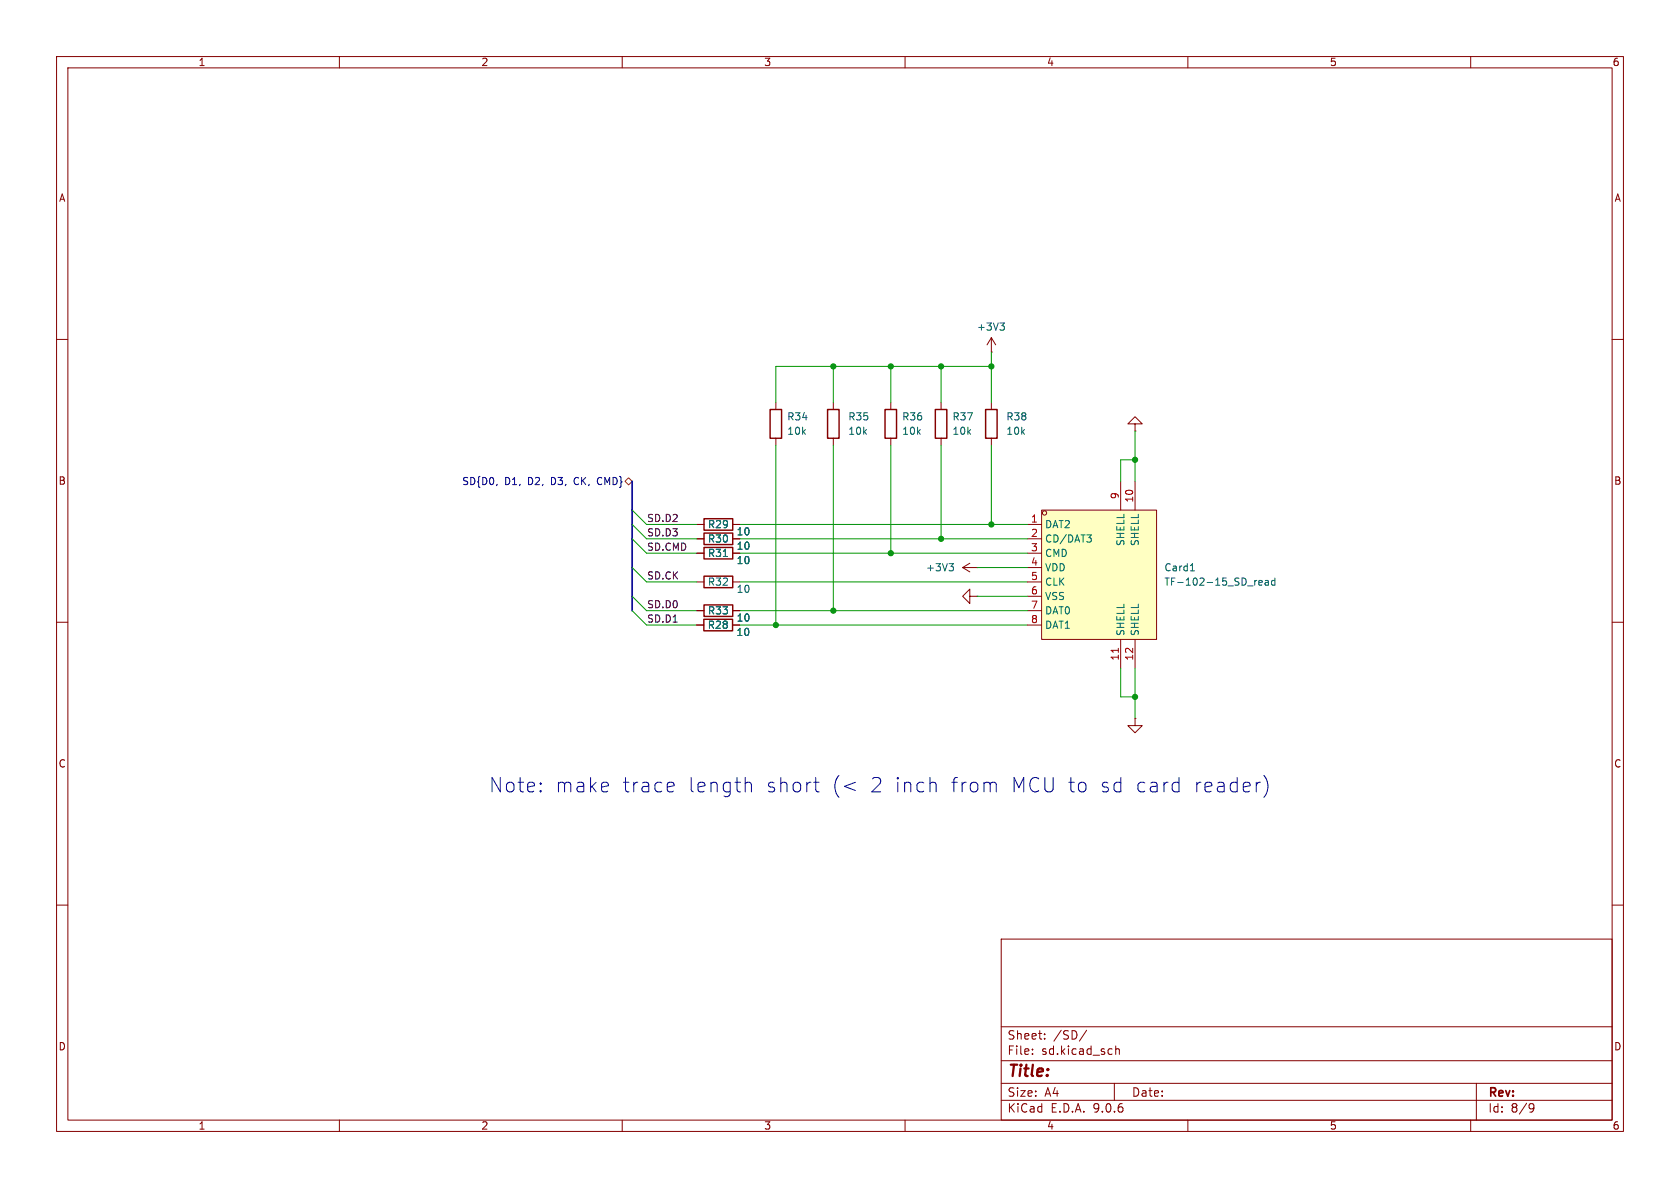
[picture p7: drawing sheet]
<svg xmlns="http://www.w3.org/2000/svg" width="297mm" height="210mm" viewBox="0 0 297 210" stroke-linecap="round" stroke-linejoin="round" font-family="sans-serif">
<g fill="none" stroke="#840000" stroke-width=".18">
<path d="M10 10h277v190h-277zM12 12h273v186h-273zM60 10v2M110 10v2M160 10v2M210 10v2M260 10v2M175.3 59.7v2.5M175.3 59.7l-.8 1.3M175.3 59.7l.7 1.3M10 60h2M137.2 71.1v1.3"/>
<path d="M137.2 77.5v1.2M147.3 71.1v1.3M147.3 77.5v1.2M157.5 71.1v1.3M157.5 77.5v1.2M175.3 62.2h.1M175.3 71.1v1.3M175.3 77.5v1.2M200.7 74.9h1.2l-1.2-1.2-1.3 1.2h1.3v1.3M200.7 76.2h.1M285 60h2M123.2 97.8h1.3"/>
<path d="M123.2 95.3h1.3M129.5 97.8h1.3M129.5 95.3h1.3M171.4 99.6l-1.2 .7M10 110h2M123.2 110.5h1.2M123.2 108h1.3M123.2 102.9h1.3M129.5 110.5h1.3M129.5 108h1.3M129.5 102.9h1.3M170.2 100.3l1.2 .8"/>
<path d="M170.2 100.3h2.5M171.4 105.4v-1.3l-1.2 1.3 1.2 1.3v-1.3h1.3M172.7 105.4h.1M172.7 100.3h.1M285 110h2M200.7 127v1.3h1.2l-1.2 1.2-1.3-1.2h1.3M200.7 127h.1M10 160h2M177 166h108v32h-108zM285 160h2M60 198v2M110 198v2"/>
<path d="M160 198v2M177 194.5h108M177 191.5h108M177 187.5h108M177 181.5h108M182.5 186.3v.1M182.5 185.5v.1M184.7 183.6v.1M184.7 182.8v.1M192.1 182.1l-1.3 2M197 191.5v3M197.2 184.9v1.5"/>
<path d="M197.2 185.5l.3-.1 .3 .1 .1 .9M210 198v2M260 198v2M261 191.5v6.5M270.6 195.1l.5 .1a.99 .99 0 0 1-.4 1.4h-.2M271.2 195.7l-.3 .3h-.3"/>
</g>
<path d="M136.1 72.4h2.1v5.1h-2.1zM146.3 72.4h2v5.1h-2zM156.5 72.4h2v5.1h-2zM174.2 72.4h2.1v5.1h-2.1zM124.5 96.8h5v2h-5zM124.5 94.2h5v2.1h-5zM124.4 109.5h5.1v2h-5.1zM124.5 106.9h5v2.1h-5zM124.5 101.9h5v2h-5z" fill="none" stroke="#840000" stroke-width=".25"/>
<path d="M176.8 57.1h.8l-.5 .5M177.3 57.6l.3 .2v.3l-.3 .3M127.9 98.4h.7M167.8 99.6h.8l-.5 .5M168.3 100.1l.3 .3v.3l-.3 .2" fill="none" stroke="#006464" stroke-width=".18"/>
<path d="M184.1 90.2h20.4v22.8h-20.4z" fill="#ffffc2"/>
<g fill="none" stroke="#840000" stroke-width=".18">
<path d="M166.4 71.1v1.3M166.4 77.5v1.2M123.2 92.7h1.3M123.2 95.3h1.3M123.2 97.8h1.3M129.5 92.7h1.3M129.5 95.3h1.3M129.5 97.8h1.3M181.6 92.7h2.5M181.6 95.3h2.5M181.6 97.8h2.5M184.1 90.2h20.4v22.8h-20.4z"/>
<path d="M198.1 85.1v5.1M200.7 85.1v5.1M123.2 110.5h1.2M123.2 108h1.3M129.5 110.5h1.3M129.5 108h1.3M181.6 100.3h2.5M181.6 102.9h2.5M181.6 105.4h2.5M181.6 108h2.5M181.6 110.5h2.5M198.1 113v5.1"/>
<path d="M200.7 113v5.1"/>
<circle cx="184.7" cy="90.7" r=".38"/>
</g>
<path d="M127.9 98.4h.7M192.1 94.6h.8l-.4 .4M192.7 95l.2 .3v.3l-.2 .2M210.4 100.9h.8M222.5 103l.6-.1v-.2l-.4-.1-.2 .2 .1 .6h.5M223.7 102.7h.5v.7M224.2 102.9l-.4 .1-.2 .1 .2 .3h.4M225.4 102.7l-.4-.1-.2 .2 .1 .6h.5M225.4 102.2v1.2" fill="none" stroke="#006464" stroke-width=".18"/>
<path d="M197.7 114.6v.7" fill="none" stroke="#a90000" stroke-width=".18"/>
<path d="M165.4 72.4h2v5.1h-2zM124.5 91.7h5v2h-5z" fill="none" stroke="#840000" stroke-width=".25"/>
<path d="M87.9 85.6l-.1 .2M105.8 84.5l-.2 .4 .2 .7" fill="none" stroke="#000084" stroke-width=".18"/>
<path d="M110.5 85.1l.6-.6 .7 .6-.7 .6z" fill="none" stroke="#725600" stroke-width=".18"/>
<path d="M111.8 85.1v22.9" fill="none" stroke="#000084" stroke-width=".3"/>
<g fill="none" stroke="#009600" stroke-width=".18">
<path d="M137.2 78.7v31.8M147.3 64.8v6.3M147.3 78.7v29.3M157.5 64.8v6.3M157.5 78.7v19.1M166.4 64.8v6.3M166.4 78.7v16.6M175.3 64.8h-38.1v6.3M175.3 62.2v8.9M175.3 78.7v14M200.7 76.2v8.9M111.8 90.2l2.5 2.5h8.9"/>
<path d="M111.8 92.7l2.5 2.6h8.9M111.8 95.3l2.5 2.5h8.9M130.8 92.7h50.8M130.8 95.3h50.8M130.8 97.8h50.8M200.7 81.3h-2.6v3.8M111.8 105.4l2.5 2.6h8.9M111.8 108l2.5 2.5h8.9M111.8 100.3l2.5 2.6h8.9M130.8 110.5h50.8M130.8 108h50.8M130.8 102.9h50.8"/>
<path d="M172.7 105.4h8.9M172.7 100.3h8.9M198.1 118.1v5.1h2.6M200.7 118.1v8.9"/>
</g>
<g fill="none" stroke="#0000c2" stroke-width=".18">
<path d="M118.8 138.3l.2 .1 .2 .5-1.2 .2M119 139.9l-.2 .1M131.9 138.4l.2-.1 .6 .1 .1 .3v1.3M143.8 138.3h1M144.2 139.6l.1 .3 .5 .1M151.2 138.3l-1.9 .7 1.9 .7M165.1 138.3l.4 .4v1.3M175.4 138.3l.6 .1 .1 .3v1.3M207.7 138.3l.7 .1M208.4 139.9l-.7 .1M208.4 137.4v2.6M222.6 138.3h.2"/>
<path d="M223.4 137.1a2.91 2.91 0 0 1 0 3.8"/>
</g>
<g fill="#009600" stroke="#009600" stroke-width=".18">
<circle cx="166.4" cy="95.3" r=".46"/>
<circle cx="200.7" cy="81.3" r=".46"/>
<circle cx="175.3" cy="64.8" r=".46"/>
<circle cx="166.4" cy="64.8" r=".46"/>
<circle cx="157.5" cy="64.8" r=".46"/>
<circle cx="147.3" cy="64.8" r=".46"/>
<circle cx="137.2" cy="110.5" r=".46"/>
<circle cx="157.5" cy="97.8" r=".46"/>
<circle cx="175.3" cy="92.7" r=".46"/>
<circle cx="200.7" cy="123.2" r=".46"/>
<circle cx="147.3" cy="108" r=".46"/>
</g>
<g font-size="3.5" fill="#0000c2">
<text x="86.4" y="140.3">Note:</text>
<text x="98.1" y="140.3">make</text>
<text x="109.9" y="140.3">trace</text>
<text x="121.5" y="140.3">length</text>
<text x="135.2" y="140.3">short</text>
<text x="146.8" y="140.3">(&lt;</text>
<text x="153.5" y="140.3">2 inch</text>
<text x="167.7" y="140.3">from</text>
<text x="178.2" y="140.3">MCU to</text>
<text x="193.9" y="140.3">sd</text>
<text x="200.1" y="140.3">card</text>
<text x="210.3" y="140.3">reader)</text>
</g>
<text font-size="2.8" fill="#840000" x="178" y="190.9">Title:</text>
<g font-size="2.1" fill="#840000">
<text x="178" y="184">Sheet:</text>
<text x="186.2" y="184">/SD/</text>
<text x="178" y="186.7">File:</text>
<text x="184.1" y="186.7">sd.kicad_sch</text>
<text x="178" y="196.9">KiCad</text>
<text x="178" y="194.1">Size:</text>
<text x="184.7" y="194.1">A4</text>
<text x="185.7" y="196.9">E.D.A.</text>
<text x="193.3" y="196.9">9.0.6</text>
<text x="200" y="194.1">Date:</text>
<text x="263" y="194.3">Rev:</text>
<text x="263" y="196.9">Id:</text>
<text x="267.1" y="196.9">8/9</text>
</g>
<g font-size="1.8" fill="#840000">
<text x="35" y="11.9">1</text>
<text x="85" y="11.9">2</text>
<text x="135" y="11.9">3</text>
<text x="185" y="11.9">4</text>
<text x="235" y="11.9">5</text>
<text x="285" y="11.9">6</text>
<text x="10.3" y="35.9">A</text>
<text x="285.3" y="35.9">A</text>
<text x="10.3" y="85.9">B</text>
<text x="285.3" y="85.9">B</text>
<text x="10.3" y="135.9">C</text>
<text x="285.3" y="135.9">C</text>
<text x="10.3" y="185.9">D</text>
<text x="285.3" y="185.9">D</text>
<text x="35" y="199.9">1</text>
<text x="85" y="199.9">2</text>
<text x="135" y="199.9">3</text>
<text x="185" y="199.9">4</text>
<text x="235" y="199.9">5</text>
<text x="285" y="199.9">6</text>
</g>
<g font-size="1.8" fill="#006464">
<text x="172.6" y="58.6">+3V3</text>
<text x="139.1" y="77.1">10k</text>
<text x="139.1" y="74.5">R34</text>
<text x="149.9" y="77.1">10k</text>
<text x="149.9" y="74.5">R35</text>
<text x="159.4" y="77.1">10k</text>
<text x="159.4" y="74.5">R36</text>
<text x="168.3" y="77.1">10k</text>
<text x="168.3" y="74.5">R37</text>
<text x="177.8" y="77.1">10k</text>
<text x="177.8" y="74.5">R38</text>
<text x="125.1" y="93.6">R29</text>
<text x="130.1" y="94.8">10</text>
<text x="184.7" y="93.6">DAT2</text>
<text x="125.1" y="98.7">R31</text>
<text x="125.1" y="96.1">R30</text>
<text x="130.1" y="99.9">10</text>
<text x="130.1" y="97.4">10</text>
<text x="163.6" y="101.2">+3V3</text>
<text x="184.7" y="96.1">CD/DAT3</text>
<text x="184.7" y="98.7">CMD</text>
<text x="184.7" y="101.2">VDD</text>
<text x="199" y="96.6" transform="rotate(-90 199 96.6)">SHELL</text>
<text x="201.5" y="96.6" transform="rotate(-90 201.5 96.6)">SHELL</text>
<text x="205.7" y="101.2">Card1</text>
<text x="125.1" y="103.7">R32</text>
<text x="130.1" y="105">10</text>
<text x="184.7" y="103.7">CLK</text>
<text x="184.7" y="106.3">VSS</text>
<text x="205.7" y="103.7">TF-102-15_SD_read</text>
<text x="125" y="111.4">R28</text>
<text x="125.1" y="108.8">R33</text>
<text x="130.1" y="112.6">10</text>
<text x="130.1" y="110.1">10</text>
<text x="184.7" y="108.8">DAT0</text>
<text x="184.7" y="111.4">DAT1</text>
<text x="199" y="112.5" transform="rotate(-90 199 112.5)">SHELL</text>
<text x="201.5" y="112.5" transform="rotate(-90 201.5 112.5)">SHELL</text>
</g>
<g font-size="1.8" fill="#000084">
<text x="81.6" y="86">SD{D0,</text>
<text x="89.2" y="86">D1,</text>
<text x="93.4" y="86">D2,</text>
<text x="97.7" y="86">D3,</text>
<text x="102" y="86">CK,</text>
<text x="106.3" y="86">CMD}</text>
</g>
<g font-size="1.8" fill="#a90000">
<text x="197.9" y="88.3" transform="rotate(-90 197.9 88.3)">9</text>
<text x="200.4" y="88.9" transform="rotate(-90 200.4 88.9)">10</text>
<text x="182.2" y="92.5">1</text>
<text x="182.2" y="95">2</text>
<text x="182.2" y="97.5">3</text>
<text x="182.2" y="100.1">4</text>
<text x="182.2" y="102.6">5</text>
<text x="182.2" y="105.2">6</text>
<text x="182.2" y="107.7">7</text>
<text x="182.2" y="110.2">8</text>
<text x="197.9" y="116.9" transform="rotate(-90 197.9 116.9)">11</text>
<text x="200.4" y="116.9" transform="rotate(-90 200.4 116.9)">12</text>
</g>
<g font-size="1.8" fill="#0f0f0f">
<text x="114.3" y="92.4">SD.D2</text>
<text x="114.3" y="94.9">SD.D3</text>
<text x="114.3" y="97.4">SD.CMD</text>
<text x="114.3" y="107.6">SD.D0</text>
<text x="114.3" y="102.5">SD.CK</text>
<text x="114.3" y="110.1">SD.D1</text>
</g>
</svg>
